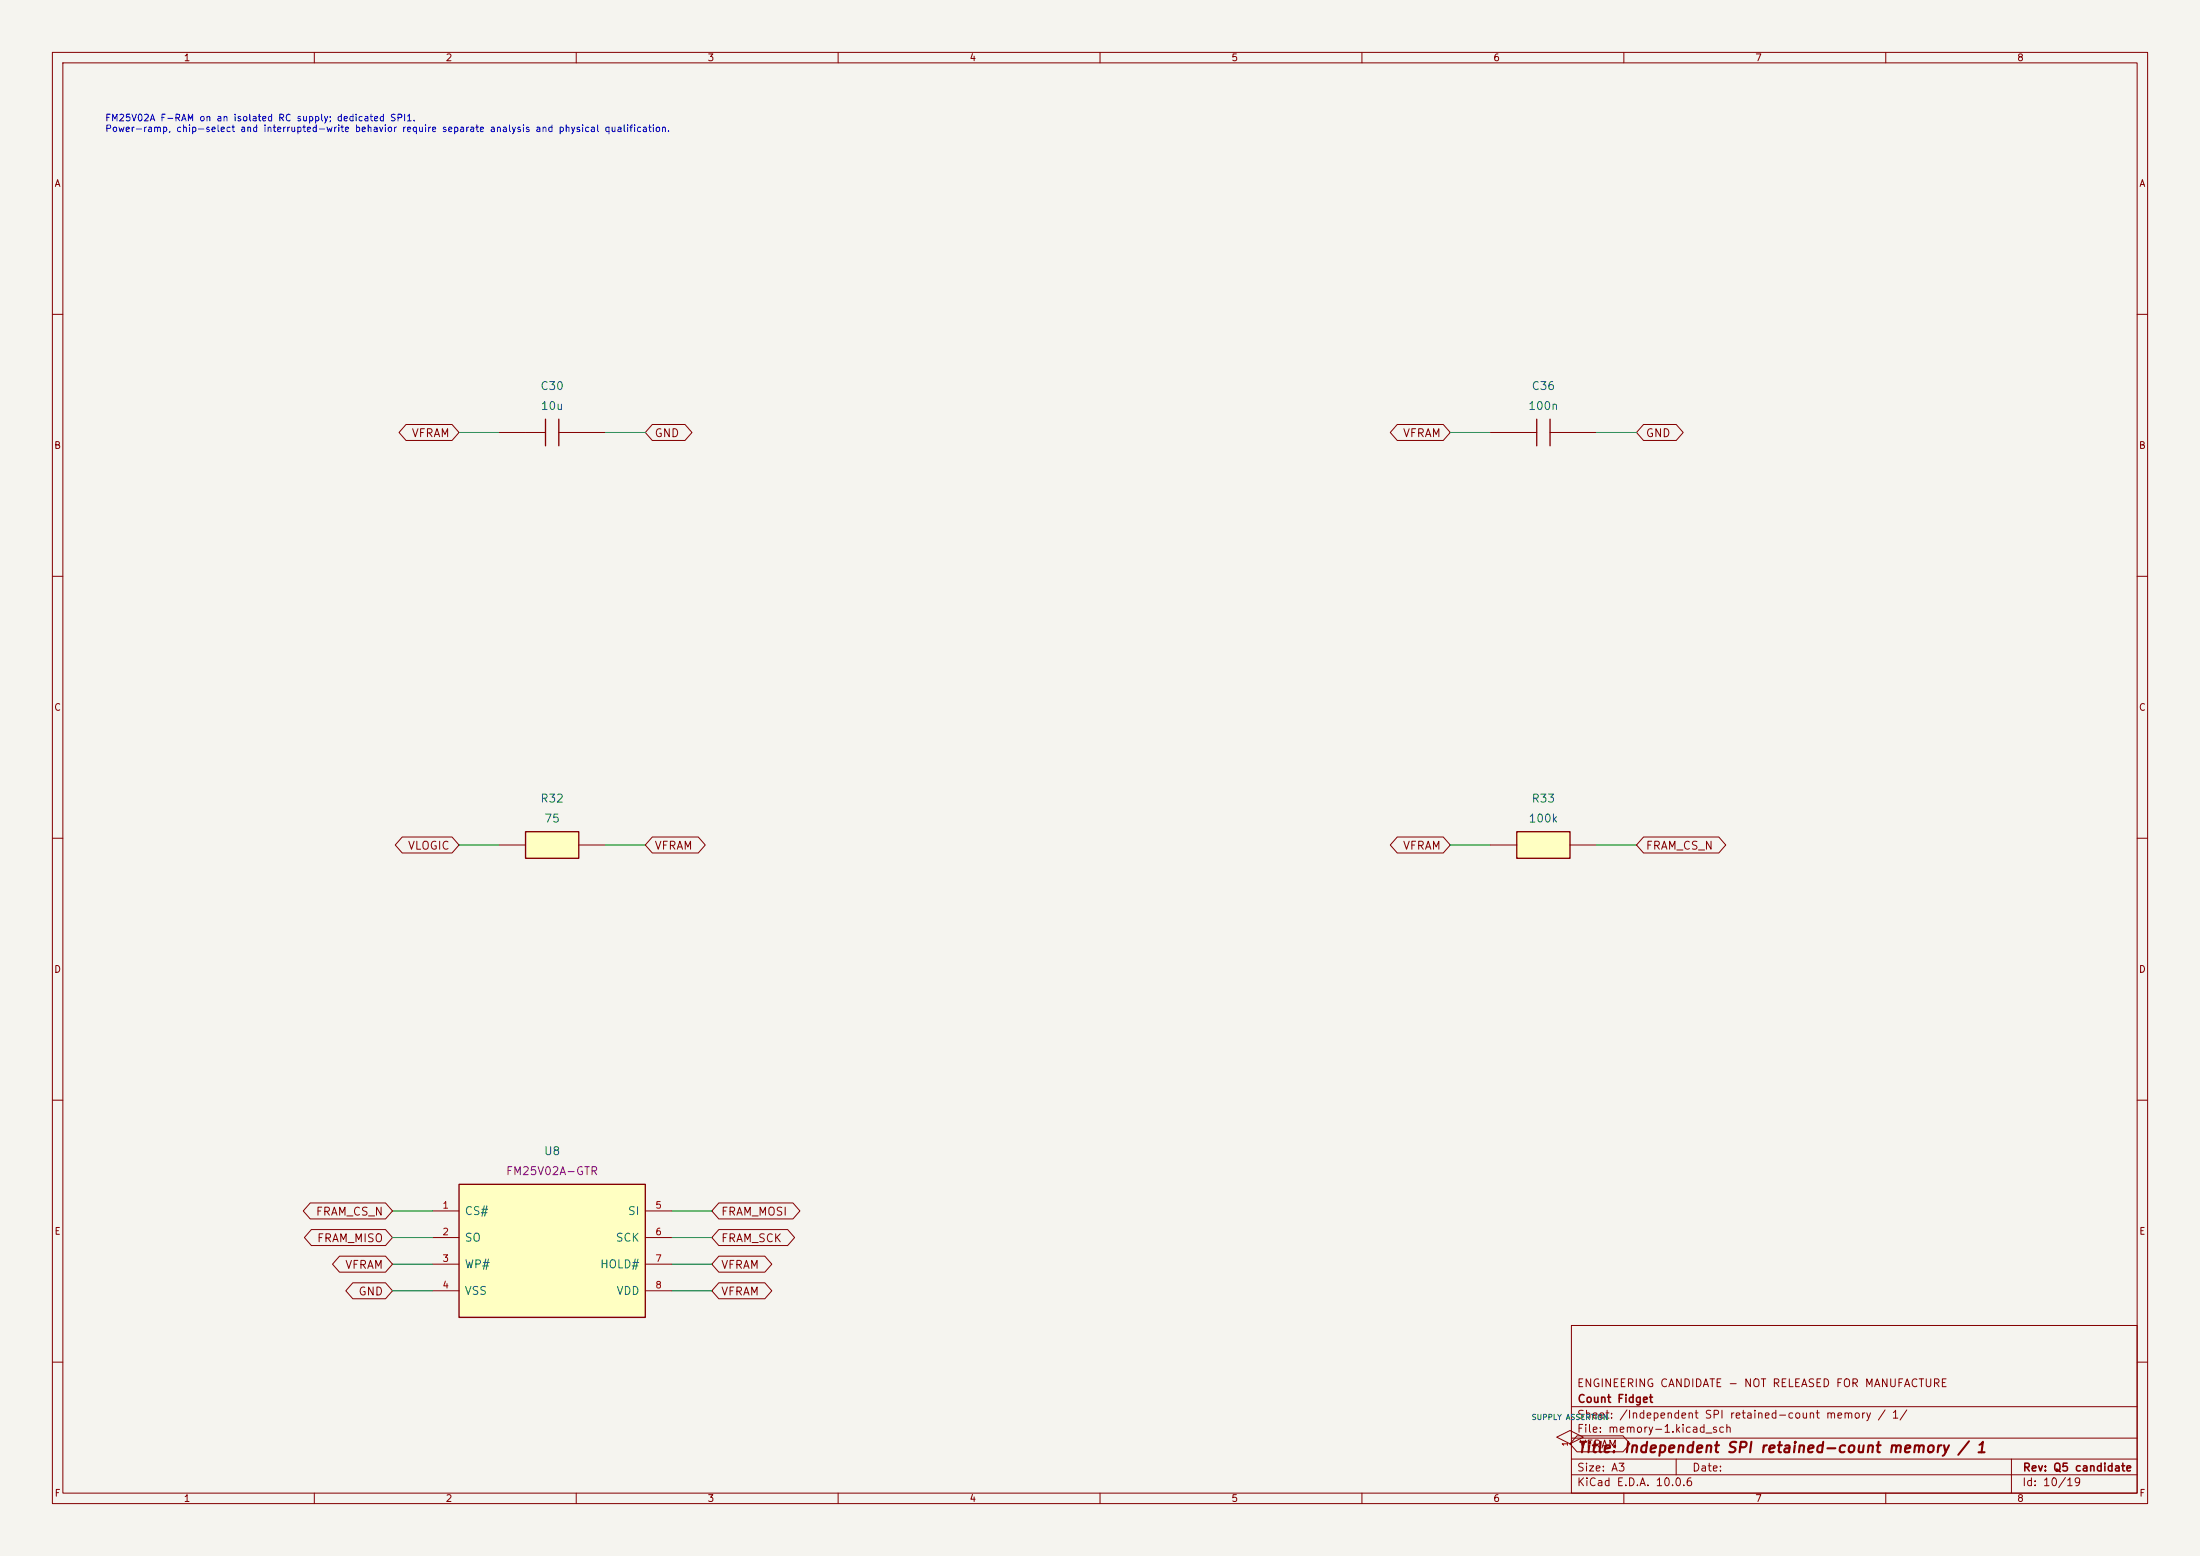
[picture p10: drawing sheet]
(kicad_sch (version 20250114) (generator "eeschema") (generator_version "10.0") (paper "A3") (title_block (title "Independent SPI retained-count memory / 1") (rev "Q5 candidate")
   (company "Count Fidget") (comment 1 "ENGINEERING CANDIDATE - NOT RELEASED FOR MANUFACTURE"))
(lib_symbols (symbol "CountFidgetQ5:C30" (pin_names (offset 1.016) hide) (pin_numbers hide) (exclude_from_sim no) (in_bom yes) (on_board yes)
   (property "Reference" "C" (at 0 6.35 0) (effects (font (size 1.27 1.27)))) (property "Value" "GRM21BR61H106KE43L" (at 0 -6.35 0) (effects (font (size 1.27 1.27))))
   (property "Footprint" "CountFidgetQ5:Capacitor_SMD_C_0805_2012Metric" (at 0 0 0) (effects (font (size 1.27 1.27)) (hide yes)))
   (symbol "C30_0_1" (polyline (pts (xy -1.27 -2.54) (xy -1.27 2.54)) (stroke (width 0.254) (type default)) (fill (type none)))(polyline (pts (xy 1.27 -2.54) (xy 1.27 2.54)) (stroke (width 0.254) (type default)) (fill (type none)))(polyline (pts (xy -5.08 0) (xy -1.27 0)) (stroke (width 0) (type default)) (fill (type none)))(polyline (pts (xy 1.27 0) (xy 5.08 0)) (stroke (width 0) (type default)) (fill (type none)))) (symbol "C30_1_1" (pin passive line (at -10.16 0 0) (length 5.08) (name "1" (effects (font (size 1.524 1.524)))) (number "1" (effects (font (size 1.27 1.27)))))(pin passive line (at 10.16 0 180) (length 5.08) (name "2" (effects (font (size 1.524 1.524)))) (number "2" (effects (font (size 1.27 1.27)))))))
(symbol "CountFidgetQ5:C36" (pin_names (offset 1.016) hide) (pin_numbers hide) (exclude_from_sim no) (in_bom yes) (on_board yes)
   (property "Reference" "C" (at 0 6.35 0) (effects (font (size 1.27 1.27)))) (property "Value" "CC0603KRX7R9BB104" (at 0 -6.35 0) (effects (font (size 1.27 1.27))))
   (property "Footprint" "CountFidgetQ5:Capacitor_SMD_C_0603_1608Metric" (at 0 0 0) (effects (font (size 1.27 1.27)) (hide yes)))
   (symbol "C36_0_1" (polyline (pts (xy -1.27 -2.54) (xy -1.27 2.54)) (stroke (width 0.254) (type default)) (fill (type none)))(polyline (pts (xy 1.27 -2.54) (xy 1.27 2.54)) (stroke (width 0.254) (type default)) (fill (type none)))(polyline (pts (xy -5.08 0) (xy -1.27 0)) (stroke (width 0) (type default)) (fill (type none)))(polyline (pts (xy 1.27 0) (xy 5.08 0)) (stroke (width 0) (type default)) (fill (type none)))) (symbol "C36_1_1" (pin passive line (at -10.16 0 0) (length 5.08) (name "1" (effects (font (size 1.524 1.524)))) (number "1" (effects (font (size 1.27 1.27)))))(pin passive line (at 10.16 0 180) (length 5.08) (name "2" (effects (font (size 1.524 1.524)))) (number "2" (effects (font (size 1.27 1.27)))))))
(symbol "CountFidgetQ5:R32" (pin_names (offset 1.016) hide) (pin_numbers hide) (exclude_from_sim no) (in_bom yes) (on_board yes)
   (property "Reference" "R" (at 0 6.35 0) (effects (font (size 1.27 1.27)))) (property "Value" "0603WAF750JT5E" (at 0 -6.35 0) (effects (font (size 1.27 1.27))))
   (property "Footprint" "CountFidgetQ5:Resistor_SMD_R_0603_1608Metric" (at 0 0 0) (effects (font (size 1.27 1.27)) (hide yes)))
   (symbol "R32_0_1" (rectangle (start -5.08 2.54) (end 5.08 -2.54) (stroke (width 0.254) (type default)) (fill (type background)))) (symbol "R32_1_1" (pin passive line (at -10.16 0 0) (length 5.08) (name "1" (effects (font (size 1.524 1.524)))) (number "1" (effects (font (size 1.27 1.27)))))(pin passive line (at 10.16 0 180) (length 5.08) (name "2" (effects (font (size 1.524 1.524)))) (number "2" (effects (font (size 1.27 1.27)))))))
(symbol "CountFidgetQ5:R33" (pin_names (offset 1.016) hide) (pin_numbers hide) (exclude_from_sim no) (in_bom yes) (on_board yes)
   (property "Reference" "R" (at 0 6.35 0) (effects (font (size 1.27 1.27)))) (property "Value" "0603WAF1003T5E" (at 0 -6.35 0) (effects (font (size 1.27 1.27))))
   (property "Footprint" "CountFidgetQ5:Resistor_SMD_R_0603_1608Metric" (at 0 0 0) (effects (font (size 1.27 1.27)) (hide yes)))
   (symbol "R33_0_1" (rectangle (start -5.08 2.54) (end 5.08 -2.54) (stroke (width 0.254) (type default)) (fill (type background)))) (symbol "R33_1_1" (pin passive line (at -10.16 0 0) (length 5.08) (name "1" (effects (font (size 1.524 1.524)))) (number "1" (effects (font (size 1.27 1.27)))))(pin passive line (at 10.16 0 180) (length 5.08) (name "2" (effects (font (size 1.524 1.524)))) (number "2" (effects (font (size 1.27 1.27)))))))
(symbol "CountFidgetQ5:U8" (pin_names (offset 1.016))  (exclude_from_sim no) (in_bom yes) (on_board yes)
   (property "Reference" "U" (at 0 16.509999999999998 0) (effects (font (size 1.27 1.27)))) (property "Value" "FM25V02A-GTR" (at 0 -16.509999999999998 0) (effects (font (size 1.27 1.27))))
   (property "Footprint" "CountFidgetQ5:Package_SO_SOIC-8_3.9x4.9mm_P1.27mm" (at 0 0 0) (effects (font (size 1.27 1.27)) (hide yes)))
   (symbol "U8_0_1" (rectangle (start -17.78 12.7) (end 17.78 -12.7) (stroke (width 0.254) (type default)) (fill (type background)))) (symbol "U8_1_1" (pin input line (at -22.86 7.62 0) (length 5.08) (name "CS#" (effects (font (size 1.524 1.524)))) (number "1" (effects (font (size 1.27 1.27)))))(pin tri_state line (at -22.86 2.54 0) (length 5.08) (name "SO" (effects (font (size 1.524 1.524)))) (number "2" (effects (font (size 1.27 1.27)))))(pin input line (at -22.86 -2.54 0) (length 5.08) (name "WP#" (effects (font (size 1.524 1.524)))) (number "3" (effects (font (size 1.27 1.27)))))(pin power_in line (at -22.86 -7.62 0) (length 5.08) (name "VSS" (effects (font (size 1.524 1.524)))) (number "4" (effects (font (size 1.27 1.27)))))(pin input line (at 22.86 7.62 180) (length 5.08) (name "SI" (effects (font (size 1.524 1.524)))) (number "5" (effects (font (size 1.27 1.27)))))(pin input line (at 22.86 2.54 180) (length 5.08) (name "SCK" (effects (font (size 1.524 1.524)))) (number "6" (effects (font (size 1.27 1.27)))))(pin input line (at 22.86 -2.54 180) (length 5.08) (name "HOLD#" (effects (font (size 1.524 1.524)))) (number "7" (effects (font (size 1.27 1.27)))))(pin power_in line (at 22.86 -7.62 180) (length 5.08) (name "VDD" (effects (font (size 1.524 1.524)))) (number "8" (effects (font (size 1.27 1.27)))))))
(symbol "CountFidgetQ5:SupplyAssertion" (pin_names (offset 0) hide) (exclude_from_sim no) (in_bom no) (on_board no)
 (property "Reference" "#FLG" (at 0 3.81 0) (effects (font (size 1.016 1.016)) (hide yes)))
 (property "Value" "PWR_FLAG" (at 0 3.81 0) (effects (font (size 1.016 1.016))))
 (symbol "SupplyAssertion_0_1" (polyline (pts (xy 0 0) (xy -2.54 1.27) (xy 0 2.54) (xy 2.54 1.27) (xy 0 0)) (stroke (width 0) (type default)) (fill (type none))))
 (symbol "SupplyAssertion_1_1" (pin power_out line (at 0 0 90) (length 0) (name "pwr" (effects (font (size 1.016 1.016)))) (number "1" (effects (font (size 1.016 1.016))))))))
(text "FM25V02A F-RAM on an isolated RC supply; dedicated SPI1.\nPower-ramp, chip-select and interrupted-write behavior require separate analysis and physical qualification." (at 20 22 0) (effects (font (size 1.27 1.27)) (justify left top)))
(symbol (lib_id "CountFidgetQ5:SupplyAssertion") (at 299.72 275.59 0) (unit 1) (exclude_from_sim no) (in_bom no) (on_board no) (dnp no)
   (property "Reference" "#FLG5" (at 299.72 275.59 0) (effects (font (size 1.27 1.27)) (hide yes))) (property "Value" "SUPPLY ASSERTION" (at 299.72 270.51 0) (effects (font (size 1.016 1.016)))) (pin "1"))
   (global_label "VFRAM" (shape bidirectional) (at 299.72 275.59 0) (effects (font (size 1.524 1.524)) (justify left))
   (property "Intersheetrefs" "${INTERSHEET_REFS}" (at 299.72 275.59 0) (effects (font (size 1.27 1.27)) (hide yes))))
(symbol (lib_id "CountFidgetQ5:C30") (at 105.41 82.55 0) (unit 1) (exclude_from_sim no) (in_bom yes) (on_board yes) (dnp no) (property "Reference" "C30" (at 105.41 73.66 0) (effects (font (size 1.524 1.524)))) (property "Value" "10u" (at 105.41 77.46999999999998 0) (effects (font (size 1.524 1.524))))
   (property "Footprint" "CountFidgetQ5:Capacitor_SMD_C_0805_2012Metric" (at 105.41 82.55 0) (effects (font (size 1.27 1.27)) (hide yes))) (property "MPN" "GRM21BR61H106KE43L" (at 105.41 77.46999999999998 0) (effects (font (size 1.524 1.524)) (hide yes)))
   (property "Description" "10 uF 50 V X5R; require >=6.8 uF effective at the memory rail (measure on the first article)" (at 105.41 82.55 0) (effects (font (size 1.27 1.27)) (hide yes))) (pin "1")(pin "2"))
(wire (pts (xy 95.25 82.55) (xy 87.63 82.55)) (stroke (width 0) (type default)))
(global_label "VFRAM" (shape bidirectional) (at 87.63 82.55 180) (effects (font (size 1.524 1.524)) (justify right))
   (property "Intersheetrefs" "${INTERSHEET_REFS}" (at 87.63 82.55 0) (effects (font (size 1.27 1.27)) (hide yes))))
(wire (pts (xy 115.57 82.55) (xy 123.19 82.55)) (stroke (width 0) (type default)))
(global_label "GND" (shape bidirectional) (at 123.19 82.55 0) (effects (font (size 1.524 1.524)) (justify left))
   (property "Intersheetrefs" "${INTERSHEET_REFS}" (at 123.19 82.55 0) (effects (font (size 1.27 1.27)) (hide yes))))
(symbol (lib_id "CountFidgetQ5:C36") (at 294.64 82.55 0) (unit 1) (exclude_from_sim no) (in_bom yes) (on_board yes) (dnp no) (property "Reference" "C36" (at 294.64 73.66 0) (effects (font (size 1.524 1.524)))) (property "Value" "100n" (at 294.64 77.46999999999998 0) (effects (font (size 1.524 1.524))))
   (property "Footprint" "CountFidgetQ5:Capacitor_SMD_C_0603_1608Metric" (at 294.64 82.55 0) (effects (font (size 1.27 1.27)) (hide yes))) (property "MPN" "CC0603KRX7R9BB104" (at 294.64 77.46999999999998 0) (effects (font (size 1.524 1.524)) (hide yes)))
   (property "Description" "100nF local FRAM bypass, in addition to C30" (at 294.64 82.55 0) (effects (font (size 1.27 1.27)) (hide yes))) (pin "1")(pin "2"))
(wire (pts (xy 284.48 82.55) (xy 276.86 82.55)) (stroke (width 0) (type default)))
(global_label "VFRAM" (shape bidirectional) (at 276.86 82.55 180) (effects (font (size 1.524 1.524)) (justify right))
   (property "Intersheetrefs" "${INTERSHEET_REFS}" (at 276.86 82.55 0) (effects (font (size 1.27 1.27)) (hide yes))))
(wire (pts (xy 304.8 82.55) (xy 312.42 82.55)) (stroke (width 0) (type default)))
(global_label "GND" (shape bidirectional) (at 312.42 82.55 0) (effects (font (size 1.524 1.524)) (justify left))
   (property "Intersheetrefs" "${INTERSHEET_REFS}" (at 312.42 82.55 0) (effects (font (size 1.27 1.27)) (hide yes))))
(symbol (lib_id "CountFidgetQ5:R32") (at 105.41 161.29 0) (unit 1) (exclude_from_sim no) (in_bom yes) (on_board yes) (dnp no) (property "Reference" "R32" (at 105.41 152.4 0) (effects (font (size 1.524 1.524)))) (property "Value" "75" (at 105.41 156.21 0) (effects (font (size 1.524 1.524))))
   (property "Footprint" "CountFidgetQ5:Resistor_SMD_R_0603_1608Metric" (at 105.41 161.29 0) (effects (font (size 1.27 1.27)) (hide yes))) (property "MPN" "0603WAF750JT5E" (at 105.41 156.21 0) (effects (font (size 1.524 1.524)) (hide yes)))
   (property "Description" "1%; controlled memory rail RC (75 ohm with C30)" (at 105.41 161.29 0) (effects (font (size 1.27 1.27)) (hide yes))) (pin "1")(pin "2"))
(wire (pts (xy 95.25 161.29) (xy 87.63 161.29)) (stroke (width 0) (type default)))
(global_label "VLOGIC" (shape bidirectional) (at 87.63 161.29 180) (effects (font (size 1.524 1.524)) (justify right))
   (property "Intersheetrefs" "${INTERSHEET_REFS}" (at 87.63 161.29 0) (effects (font (size 1.27 1.27)) (hide yes))))
(wire (pts (xy 115.57 161.29) (xy 123.19 161.29)) (stroke (width 0) (type default)))
(global_label "VFRAM" (shape bidirectional) (at 123.19 161.29 0) (effects (font (size 1.524 1.524)) (justify left))
   (property "Intersheetrefs" "${INTERSHEET_REFS}" (at 123.19 161.29 0) (effects (font (size 1.27 1.27)) (hide yes))))
(symbol (lib_id "CountFidgetQ5:R33") (at 294.64 161.29 0) (unit 1) (exclude_from_sim no) (in_bom yes) (on_board yes) (dnp no) (property "Reference" "R33" (at 294.64 152.4 0) (effects (font (size 1.524 1.524)))) (property "Value" "100k" (at 294.64 156.21 0) (effects (font (size 1.524 1.524))))
   (property "Footprint" "CountFidgetQ5:Resistor_SMD_R_0603_1608Metric" (at 294.64 161.29 0) (effects (font (size 1.27 1.27)) (hide yes))) (property "MPN" "0603WAF1003T5E" (at 294.64 156.21 0) (effects (font (size 1.524 1.524)) (hide yes)))
   (property "Description" "100k external pull-up; MCU CS must be open-drain" (at 294.64 161.29 0) (effects (font (size 1.27 1.27)) (hide yes))) (pin "1")(pin "2"))
(wire (pts (xy 284.48 161.29) (xy 276.86 161.29)) (stroke (width 0) (type default)))
(global_label "VFRAM" (shape bidirectional) (at 276.86 161.29 180) (effects (font (size 1.524 1.524)) (justify right))
   (property "Intersheetrefs" "${INTERSHEET_REFS}" (at 276.86 161.29 0) (effects (font (size 1.27 1.27)) (hide yes))))
(wire (pts (xy 304.8 161.29) (xy 312.42 161.29)) (stroke (width 0) (type default)))
(global_label "FRAM_CS_N" (shape bidirectional) (at 312.42 161.29 0) (effects (font (size 1.524 1.524)) (justify left))
   (property "Intersheetrefs" "${INTERSHEET_REFS}" (at 312.42 161.29 0) (effects (font (size 1.27 1.27)) (hide yes))))
(symbol (lib_id "CountFidgetQ5:U8") (at 105.41 238.76 0) (unit 1) (exclude_from_sim no) (in_bom yes) (on_board yes) (dnp no) (property "Reference" "U8" (at 105.41 219.71 0) (effects (font (size 1.524 1.524)))) (property "Value" "SPI F-RAM 32KiB" (at 105.41 223.52 0) (effects (font (size 1.524 1.524)) (hide yes)))
   (property "Footprint" "CountFidgetQ5:Package_SO_SOIC-8_3.9x4.9mm_P1.27mm" (at 105.41 238.76 0) (effects (font (size 1.27 1.27)) (hide yes))) (property "MPN" "FM25V02A-GTR" (at 105.41 223.52 0) (effects (font (size 1.524 1.524))))
   (property "Description" "Dedicated SPI1; /WP and /HOLD high. CS pull-up to VFRAM, MCU open-drain. Sleep B9 before Stop; wake guard>=400us. RC bound conditional on >=6.8uF effective; never waive 50us/V rising and100us/V falling at any point." (at 105.41 238.76 0) (effects (font (size 1.27 1.27)) (hide yes))) (pin "1")(pin "2")(pin "3")(pin "4")(pin "5")(pin "6")(pin "7")(pin "8"))
(wire (pts (xy 82.55 231.14) (xy 74.93 231.14)) (stroke (width 0) (type default)))
(global_label "FRAM_CS_N" (shape bidirectional) (at 74.93 231.14 180) (effects (font (size 1.524 1.524)) (justify right))
   (property "Intersheetrefs" "${INTERSHEET_REFS}" (at 74.93 231.14 0) (effects (font (size 1.27 1.27)) (hide yes))))
(wire (pts (xy 82.55 236.22) (xy 74.93 236.22)) (stroke (width 0) (type default)))
(global_label "FRAM_MISO" (shape bidirectional) (at 74.93 236.22 180) (effects (font (size 1.524 1.524)) (justify right))
   (property "Intersheetrefs" "${INTERSHEET_REFS}" (at 74.93 236.22 0) (effects (font (size 1.27 1.27)) (hide yes))))
(wire (pts (xy 82.55 241.3) (xy 74.93 241.3)) (stroke (width 0) (type default)))
(global_label "VFRAM" (shape bidirectional) (at 74.93 241.3 180) (effects (font (size 1.524 1.524)) (justify right))
   (property "Intersheetrefs" "${INTERSHEET_REFS}" (at 74.93 241.3 0) (effects (font (size 1.27 1.27)) (hide yes))))
(wire (pts (xy 82.55 246.38) (xy 74.93 246.38)) (stroke (width 0) (type default)))
(global_label "GND" (shape bidirectional) (at 74.93 246.38 180) (effects (font (size 1.524 1.524)) (justify right))
   (property "Intersheetrefs" "${INTERSHEET_REFS}" (at 74.93 246.38 0) (effects (font (size 1.27 1.27)) (hide yes))))
(wire (pts (xy 128.27 231.14) (xy 135.89 231.14)) (stroke (width 0) (type default)))
(global_label "FRAM_MOSI" (shape bidirectional) (at 135.89 231.14 0) (effects (font (size 1.524 1.524)) (justify left))
   (property "Intersheetrefs" "${INTERSHEET_REFS}" (at 135.89 231.14 0) (effects (font (size 1.27 1.27)) (hide yes))))
(wire (pts (xy 128.27 236.22) (xy 135.89 236.22)) (stroke (width 0) (type default)))
(global_label "FRAM_SCK" (shape bidirectional) (at 135.89 236.22 0) (effects (font (size 1.524 1.524)) (justify left))
   (property "Intersheetrefs" "${INTERSHEET_REFS}" (at 135.89 236.22 0) (effects (font (size 1.27 1.27)) (hide yes))))
(wire (pts (xy 128.27 241.3) (xy 135.89 241.3)) (stroke (width 0) (type default)))
(global_label "VFRAM" (shape bidirectional) (at 135.89 241.3 0) (effects (font (size 1.524 1.524)) (justify left))
   (property "Intersheetrefs" "${INTERSHEET_REFS}" (at 135.89 241.3 0) (effects (font (size 1.27 1.27)) (hide yes))))
(wire (pts (xy 128.27 246.38) (xy 135.89 246.38)) (stroke (width 0) (type default)))
(global_label "VFRAM" (shape bidirectional) (at 135.89 246.38 0) (effects (font (size 1.524 1.524)) (justify left))
   (property "Intersheetrefs" "${INTERSHEET_REFS}" (at 135.89 246.38 0) (effects (font (size 1.27 1.27)) (hide yes)))))
